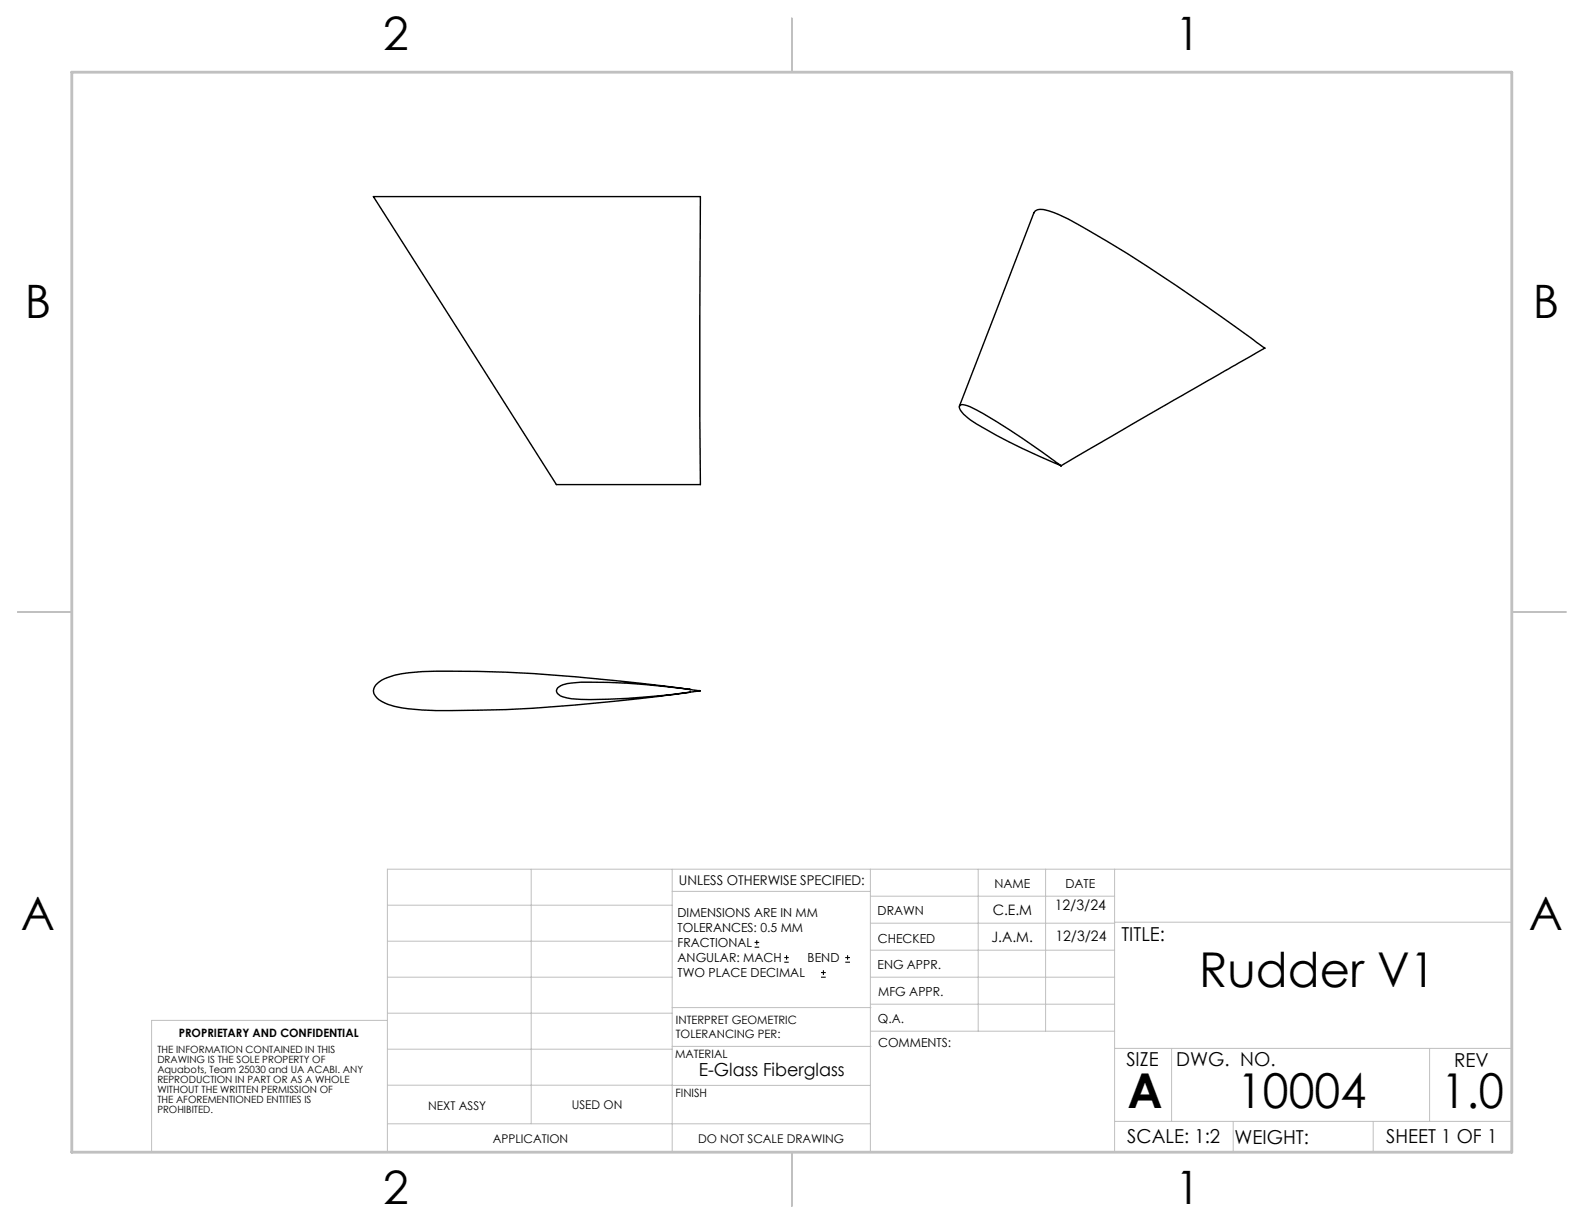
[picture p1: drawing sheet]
<svg xmlns="http://www.w3.org/2000/svg" width="279mm" height="216mm" viewBox="0 0 279 216" stroke-linecap="round" stroke-linejoin="round" font-family="sans-serif">
<path d="M65.9 34.7h57.6l-.1 21.4 .1 29.4h-25.4zM169.2 71.6l13.2-34 .2-.4 .4-.2a4.2 4.2 0 0 1 2.8 .5 93.5 93.5 0 0 1 13.1 7.2 398.2 398.2 0 0 1 23.1 15.9l1.1 .8-36 20.8M169.4 71.5a1.3 1.3 0 0 1 1.2 0 87.7 87.7 0 0 1 14.3 9l2.3 1.7-1.2-.5a105.3 105.3 0 0 1-14.9-7.7l-1.1-.9-.6-.8a.54 .54 0 0 1 0-.8zM98.4 121.4a3.5 3.5 0 0 1 2.5-.9 108.7 108.7 0 0 1 20.2 1l2.4 .3a161.6 161.6 0 0 1-21 1.6 7.2 7.2 0 0 1-3.9-.9 .74 .74 0 0 1-.2-1.1zM121.6 121.6h.2l-2-.2a363.3 363.3 0 0 0-35.5-3 85.3 85.3 0 0 0-13.5 .5 7.5 7.5 0 0 0-4.5 1.9 1.51 1.51 0 0 0 .2 2.3l.3 .3a10.3 10.3 0 0 0 5.2 1.6 154.3 154.3 0 0 0 22.2-.1 360.7 360.7 0 0 0 25.8-2.6l1.8-.2M123 121.9l-.4 .1M123.4 121.8h.1" fill="none" stroke="#000" stroke-width=".25"/>
<path d="M133.1 167.1h.8M133.1 166.2h.8M133.5 165.8v.9M138.3 169.7h.8M138.3 168.9h.8M138.7 168.5v.8M144.8 172.4h.9M144.8 171.6h.9M145.2 171.1v.9M149.1 169.7h.8M149.1 168.9h.8M149.5 168.5v.8" fill="none" stroke="#000" stroke-width=".18"/>
<g fill="none" stroke="#c0c0c0" stroke-width=".18">
<path d="M68.3 159.7h50.3M93.7 153.3v44.9M118.6 153.3v49.9M118.6 157.2h34.9M153.5 153.3v49.9M153.5 158.1h43.1M172.5 153.3v28.6M184.4 153.3v28.6M196.6 153.3v49.9M266.7 153.3h-198.4v49.9M68.3 178.7h50.3M68.3 172.4h50.3"/>
<path d="M68.3 166h50.3M68.3 180h-41.6v23.2M118.6 177.7h35M153.5 167.6h43.1M153.5 162.8h43.1M153.5 172.4h43.1M153.5 177.1h43.1M196.6 162.7h70.1M68.3 198.2h85.2M68.3 185.1h50.3M68.3 191.4h50.3M118.6 191.5h34.9"/>
<path d="M118.6 184.6h35M153.6 181.9h43M196.6 197.8h70.1M196.6 184.9h70.1M206.7 184.9v12.9M217.5 197.8v5.4M242.2 197.8v5.4M252.2 184.9v12.9"/>
</g>
<path d="M139.7 3.2v9.5M3.1 107.9h9.6M266.7 107.9h9.5M139.7 203.2v9.6" fill="none" stroke="#c0c0c0" stroke-width=".25"/>
<path d="M12.7 12.7h254v190.5h-254z" fill="none" stroke="#c0c0c0" stroke-width=".5"/>
<g font-size="8.5">
<text x="211.5" y="174.2">Rudder V1</text>
<text x="198.9" y="195.5">A</text>
<text x="218.2" y="195.4">10004</text>
<text x="254.2" y="195.4">1.0</text>
</g>
<g font-size="8.1">
<text x="67.6" y="8.9">2</text>
<text x="207.3" y="8.9">1</text>
<text x="4.4" y="56.1">B</text>
<text x="270.4" y="56.1">B</text>
<text x="3.7" y="164.1">A</text>
<text x="269.7" y="164.1">A</text>
<text x="67.6" y="212.4">2</text>
<text x="207.3" y="212.4">1</text>
</g>
<g font-size="3.4">
<text x="197.8" y="166">TITLE:</text>
<text x="198.7" y="188.1">SIZE</text>
<text x="207.5" y="188.1">DWG. NO.</text>
<text x="256.5" y="188.2">REV</text>
<text x="198.8" y="201.7">SCALE: 1:2</text>
<text x="217.7" y="201.8">WEIGHT:</text>
<text x="244.5" y="201.7">SHEET 1 OF 1</text>
</g>
<text font-size="3.2" x="123.2" y="189.8">E-Glass Fiberglass</text>
<g font-size="2.5">
<text x="175.1" y="161.3">C.E.M</text>
<text x="186" y="160.5">12/3/24</text>
<text x="174.9" y="166.1">J.A.M.</text>
<text x="186.2" y="166.1">12/3/24</text>
</g>
<text font-size="2.4" x="119.8" y="156.2">UNLESS OTHERWISE SPECIFIED:</text>
<g font-size="2.2">
<text x="119.5" y="161.8">DIMENSIONS ARE IN MM</text>
<text x="154.8" y="161.4">DRAWN</text>
<text x="175.4" y="156.6">NAME</text>
<text x="187.9" y="156.7">DATE</text>
<text x="119.5" y="164.4">TOLERANCES: 0.5 MM</text>
<text x="119.5" y="167.1">FRACTIONAL</text>
<text x="154.9" y="166.3">CHECKED</text>
<text x="119.5" y="172.4">TWO PLACE DECIMAL</text>
<text x="119.5" y="169.7">ANGULAR: MACH</text>
<text x="142.5" y="169.7">BEND</text>
<text x="154.8" y="171">ENG APPR.</text>
<text x="154.9" y="175.7">MFG APPR.</text>
<text x="154.9" y="180.4">Q.A.</text>
<text x="154.9" y="184.6">COMMENTS:</text>
</g>
<g font-size="2.1">
<text x="75.5" y="195.7">NEXT ASSY</text>
<text x="100.9" y="195.7">USED ON</text>
<text x="86.9" y="201.5">APPLICATION</text>
<text x="123.1" y="201.6">DO NOT SCALE DRAWING</text>
</g>
<g font-size="2">
<text x="31.5" y="182.9">PROPRIETARY AND CONFIDENTIAL</text>
<text x="119.2" y="180.6">INTERPRET GEOMETRIC</text>
<text x="119.2" y="183.1">TOLERANCING PER:</text>
<text x="119.1" y="186.7">MATERIAL</text>
<text x="119.1" y="193.5">FINISH</text>
</g>
<g font-size="1.8">
<text x="27.8" y="185.8">THE INFORMATION CONTAINED IN THIS</text>
<text x="27.8" y="187.6">DRAWING IS THE SOLE PROPERTY OF</text>
<text x="27.8" y="189.3">Aquabots, Team 25030 and UA ACABI. ANY</text>
<text x="27.8" y="191.1">REPRODUCTION IN PART OR AS A WHOLE</text>
<text x="27.8" y="192.9">WITHOUT THE WRITTEN PERMISSION OF</text>
<text x="27.8" y="194.6">THE AFOREMENTIONED ENTITIES IS</text>
<text x="27.8" y="196.4">PROHIBITED.</text>
</g>
</svg>
